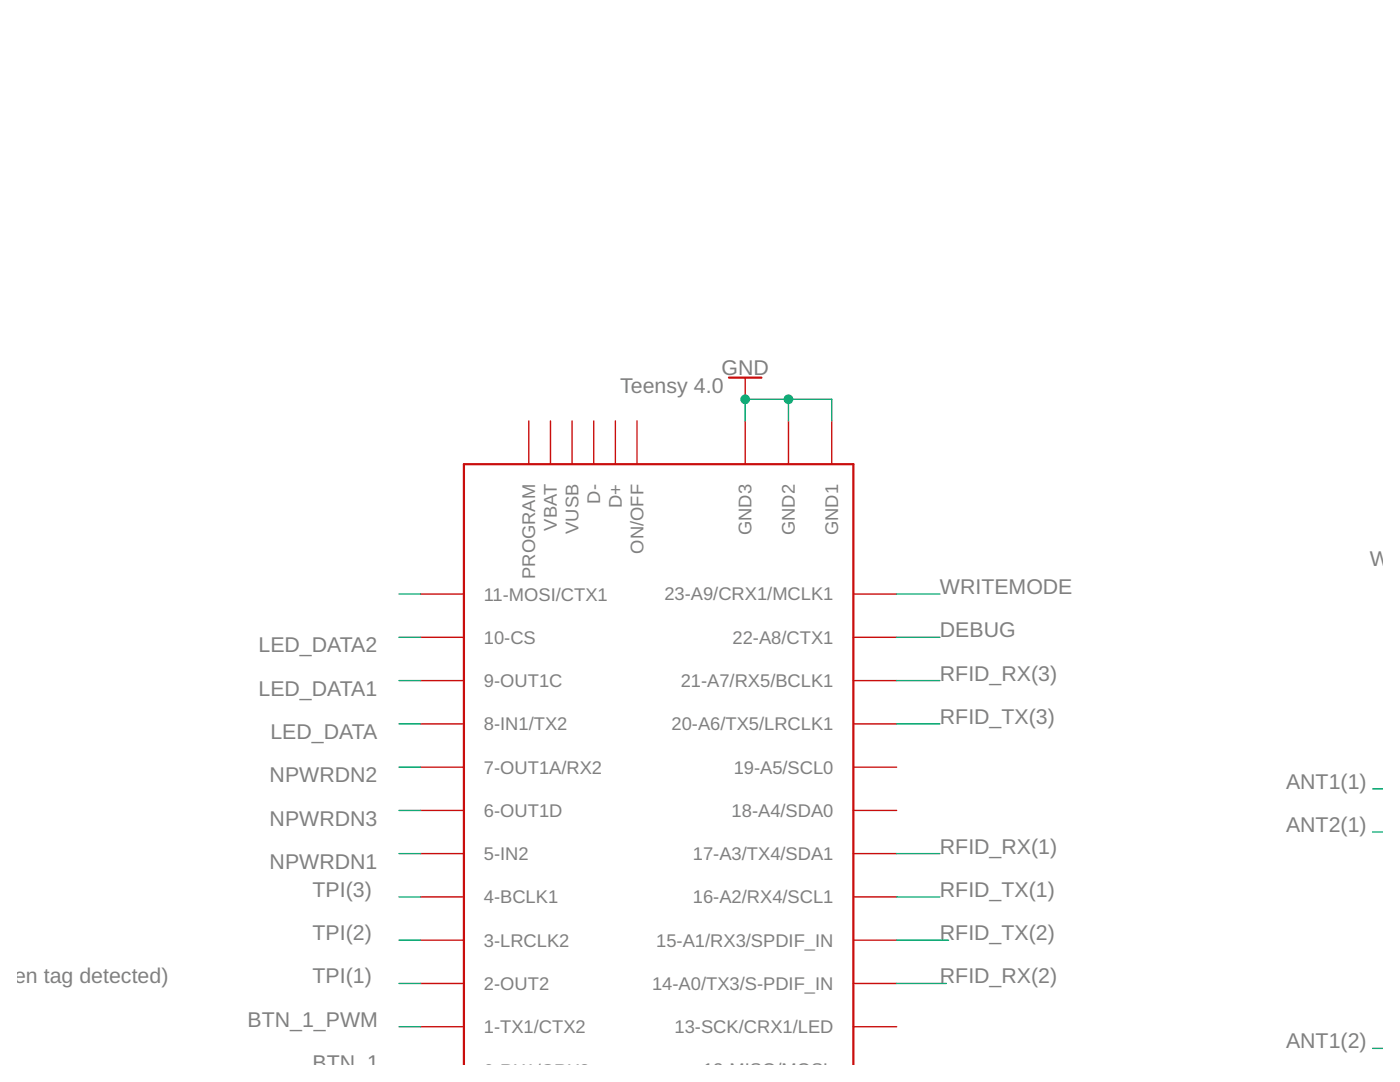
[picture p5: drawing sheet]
<svg xmlns="http://www.w3.org/2000/svg" width="279mm" height="216mm" viewBox="0 0 279 216" stroke-linecap="round" stroke-linejoin="round" font-family="sans-serif">
<path d="M145.5 75.4h6.5M92.6 212.5v-119.9h77.7v119.9" fill="none" stroke="#c90d0c" stroke-width=".44"/>
<g fill="none" stroke="#c90d0c" stroke-width=".28">
<path d="M148.7 75.4v4.3M105.5 84v8.6M109.9 84v8.6M114.2 84v8.6M118.5 84v8.6M122.8 84v8.6M127.1 84v8.6M148.7 84v8.6M157.4 84v8.6M166 84v8.6M83.9 118.5h8.7M170.3 118.5h8.6"/>
<path d="M83.9 135.8h8.7M83.9 127.2h8.7M170.3 135.8h8.6M170.3 127.2h8.6M83.9 153.1h8.7M83.9 144.4h8.7M170.3 153.1h8.6M170.3 144.4h8.6M83.9 179h8.7M83.9 170.3h8.7M83.9 161.7h8.7M170.3 179h8.6"/>
<path d="M170.3 170.3h8.6M170.3 161.7h8.6M83.9 196.2h8.7M83.9 187.6h8.7M170.3 196.2h8.6M170.3 187.6h8.6M83.9 204.9h8.7M170.3 204.9h8.6"/>
</g>
<g fill="none" stroke="#0dab76" stroke-width=".28">
<path d="M157.4 79.7v4.3M148.7 84v-4.3h17.3v4.3M79.6 118.5h4.3M178.9 118.5h8.7M79.6 135.8h4.3M79.6 127.2h4.3M178.9 135.8h8.7M178.9 127.2h8.7M79.6 144.4h4.3M79.6 153.1h4.3M178.9 144.4h8.7M273.9 157.4h2.1"/>
<path d="M79.6 179h4.3M79.6 170.3h4.3M79.6 161.7h4.3M178.9 179h8.7M178.9 170.3h8.7M273.9 166h2.1M79.6 196.2h4.3M79.6 187.6h4.3M178.9 196.2h10M178.9 187.6h10.4M79.6 204.9h4.3M273.9 209.2h2.1"/>
</g>
<g fill="#0dab76" stroke="#0dab76" stroke-width=".2">
<circle cx="148.7" cy="79.7" r=".87"/>
<circle cx="157.4" cy="79.7" r=".87"/>
</g>
<g font-size="4.3" fill="#808080">
<text x="144" y="74.9">GND</text>
<text x="123.8" y="78.4">Teensy 4.0</text>
<text x="273.4" y="112.9">WR</text>
<text x="187.6" y="118.5">WRITEMODE</text>
<text x="51.6" y="130.2">LED_DATA2</text>
<text x="187.6" y="127.2">DEBUG</text>
<text x="187.6" y="135.8">RFID_RX(3)</text>
<text x="51.6" y="138.8">LED_DATA1</text>
<text x="54" y="147.5">LED_DATA</text>
<text x="187.6" y="144.4">RFID_TX(3)</text>
<text x="53.8" y="156.1">NPWRDN2</text>
<text x="256.7" y="157.4">ANT1(1)</text>
<text x="53.8" y="164.7">NPWRDN3</text>
<text x="256.7" y="166">ANT2(1)</text>
<text x="53.8" y="173.4">NPWRDN1</text>
<text x="187.6" y="170.3">RFID_RX(1)</text>
<text x="62.4" y="179">TPI(3)</text>
<text x="187.6" y="179">RFID_TX(1)</text>
<text x="62.4" y="187.6">TPI(2)</text>
<text x="187.6" y="187.6">RFID_TX(2)</text>
<text x=".4" y="196.2">hen tag detected)</text>
<text x="62.4" y="196.2">TPI(1)</text>
<text x="187.6" y="196.2">RFID_RX(2)</text>
<text x="49.4" y="204.9">BTN_1_PWM</text>
<text x="256.7" y="209.2">ANT1(2)</text>
<text x="62.4" y="213.5">BTN_1</text>
</g>
<g font-size="3.7" fill="#808080">
<text x="119.8" y="100.5" transform="rotate(-90 119.8 100.5)">D-</text>
<text x="124.1" y="101.4" transform="rotate(-90 124.1 101.4)">D+</text>
<text x="111.1" y="105.9" transform="rotate(-90 111.1 105.9)">VBAT</text>
<text x="115.5" y="106.5" transform="rotate(-90 115.5 106.5)">VUSB</text>
<text x="150" y="106.8" transform="rotate(-90 150 106.8)">GND3</text>
<text x="158.6" y="106.8" transform="rotate(-90 158.6 106.8)">GND2</text>
<text x="167.3" y="106.8" transform="rotate(-90 167.3 106.8)">GND1</text>
<text x="128.4" y="110.5" transform="rotate(-90 128.4 110.5)">ON/OFF</text>
<text x="96.6" y="119.8">11-MOSI/CTX1</text>
<text x="106.8" y="115.5" transform="rotate(-90 106.8 115.5)">PROGRAM</text>
<text x="132.6" y="119.8">23-A9/CRX1/MCLK1</text>
<text x="96.6" y="128.5">10-CS</text>
<text x="146.2" y="128.4">22-A8/CTX1</text>
<text x="96.6" y="137.1">9-OUT1C</text>
<text x="135.9" y="137.1">21-A7/RX5/BCLK1</text>
<text x="96.6" y="145.7">8-IN1/TX2</text>
<text x="134" y="145.7">20-A6/TX5/LRCLK1</text>
<text x="96.6" y="154.4">7-OUT1A/RX2</text>
<text x="146.4" y="154.4">19-A5/SCL0</text>
<text x="96.6" y="163">6-OUT1D</text>
<text x="146" y="163">18-A4/SDA0</text>
<text x="96.6" y="171.6">5-IN2</text>
<text x="138.3" y="171.6">17-A3/TX4/SDA1</text>
<text x="96.6" y="180.3">4-BCLK1</text>
<text x="138.3" y="180.3">16-A2/RX4/SCL1</text>
<text x="96.6" y="188.9">3-LRCLK2</text>
<text x="131" y="188.9">15-A1/RX3/SPDIF_IN</text>
<text x="96.6" y="197.5">2-OUT2</text>
<text x="130.1" y="197.5">14-A0/TX3/S-PDIF_IN</text>
<text x="96.6" y="206.2">1-TX1/CTX2</text>
<text x="134.6" y="206.2">13-SCK/CRX1/LED</text>
<text x="96.6" y="214.8">0-RX1/CRX2</text>
<text x="140.3" y="214.8">12-MISO/MQSL</text>
</g>
</svg>
